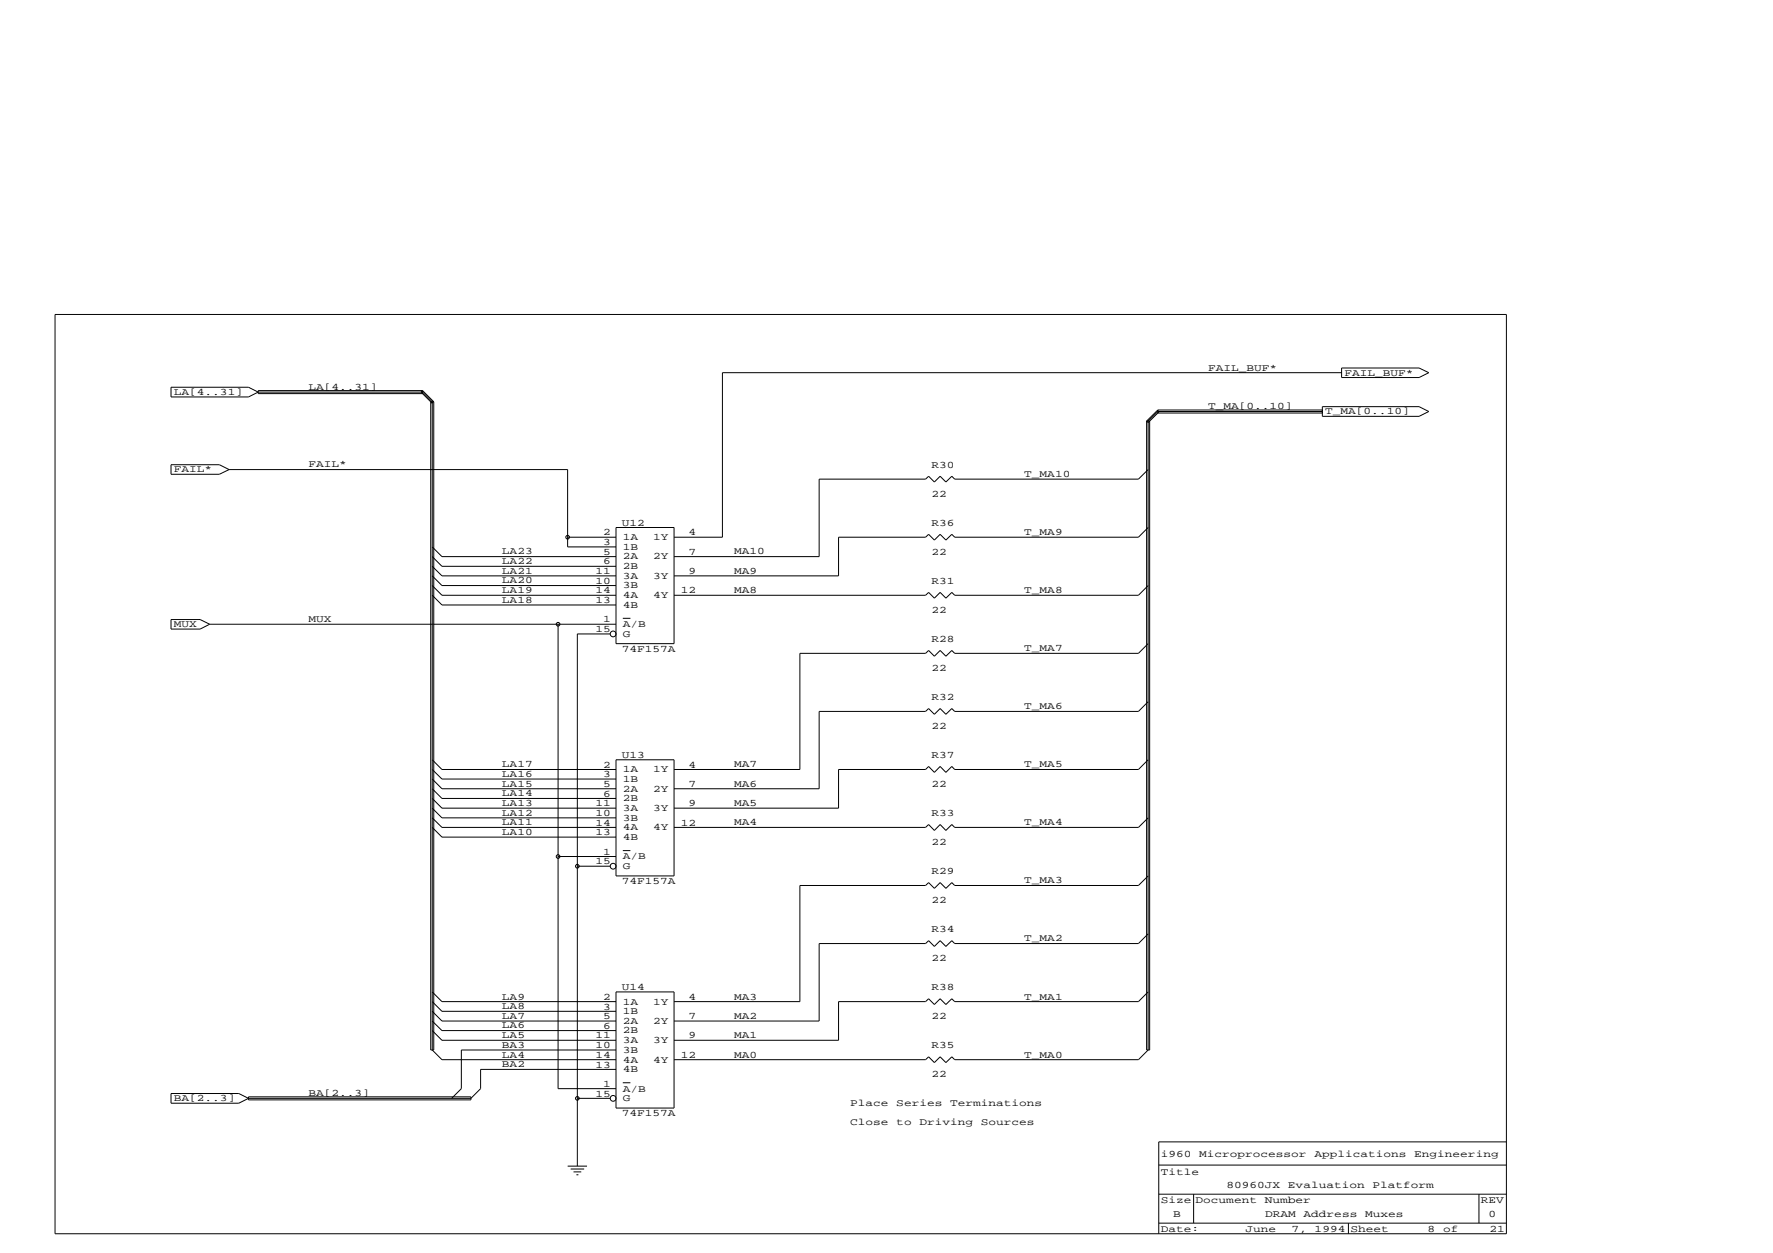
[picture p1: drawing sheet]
<svg xmlns="http://www.w3.org/2000/svg" width="297mm" height="210mm" viewBox="0 0 297 210" stroke-linecap="round" stroke-linejoin="round" font-family="sans-serif">
<g fill="none" stroke="#000" stroke-width=".17">
<path d="M9.2 52.7h243.2v154h-243.2zM28.7 64.9h12.9l1.7 .8-1.7 .8h-12.9zM28.7 77.9h8.1l1.6 .8-1.6 .8h-8.1zM38.4 78.7h56.7v12.9h8.1M43.3 65.7h27.5l1.6 1.6v108.6l1.6 1.6h29.2M43.3 65.4h27.5v.5h-27.5zM70.8 65.4l1.9 1.9M70.8 65.4l-.3 .3 1.9 1.9M72.2 67.3h.5v108.6h-.5zM192.1 70.5h.5v105.4h-.5zM192.4 78.7l-1.7 1.6h-30.8l-.4-.5-1 .9-1-.9-1 .9-.9-.9-.5 .5h-17.9v12.9h-24.3M194 68.7v.5h27.5"/>
<path d="M194 68.7l-1.9 1.8M194 68.7h27.5M194.2 68.9l-1.8 1.9-.3-.3M221.5 68.1h16.2l1.7 .8-1.7 .8h-16.2zM221.5 68.9h-27.5l-1.6 1.6v105.4l-1.7 1.6h-30.8l-.4-.5-1 1-1-1-1 1-.9-1-.5 .5h-42.2M224.8 61.6h12.9l1.7 .8-1.7 .8h-12.9zM224.8 62.4h-103.8v27.6h-8.1M72.4 99.7l1.6 1.6h29.2M72.4 98.1l1.6 1.6h29.2M72.4 96.5l1.6 1.6h29.2M72.4 94.9l1.6 1.6h29.2M72.4 93.2l1.6 1.7h29.2"/>
<path d="M72.4 91.6l1.6 1.6h29.2M95.1 90h8.1M103.2 88.4h9.7v19.4h-9.7zM192.4 88.4l-1.7 1.6h-30.8l-.4-.5-1 1-1-1-1 1-.9-1-.5 .5h-14.6v6.5h-27.6M192.4 98.1l-1.7 1.6h-30.8l-.4-.5-1 1-1-1-1 1-.9-1-.5 .5h-42.2M28.7 103.8h4.8l1.6 .8-1.6 .8h-4.8zM35.1 104.6h68.1M93.5 104.6v77.8h9.7M102.2 106.2h-5.5v89.2M104.3 103.6h1.3M192.4 107.8l-1.7 1.6h-30.8l-.4-.4-1 .9-1-.9-1 .9-.9-.9-.5 .4h-21.1v19.5h-21.1M192.4 117.6l-1.7 1.6h-30.8l-.4-.5-1 1-1-1-1 1-.9-1-.5 .5h-17.9v12.9h-24.3"/>
<path d="M72.4 127.3l1.6 1.6h29.2M72.4 138.6l1.6 1.6h29.2M72.4 137l1.6 1.6h29.2M72.4 135.4l1.6 1.6h29.2M72.4 133.8l1.6 1.6h29.2M72.4 132.1l1.6 1.7h29.2M72.4 130.5l1.6 1.6h29.2M72.4 128.9l1.6 1.6h29.2M103.2 127.3h9.7v19.4h-9.7zM192.4 127.3l-1.7 1.6h-30.8l-.4-.5-1 1-1-1-1 1-.9-1-.5 .5h-14.6v6.5h-27.6M192.4 137l-1.7 1.6h-30.8l-.4-.5-1 1-1-1-1 1-.9-1-.5 .5h-42.2M93.5 143.5h9.7"/>
<path d="M96.7 145.1h5.5M104.3 142.5h1.3M192.4 146.7l-1.7 1.6h-30.8l-.4-.4-1 .9-1-.9-1 .9-.9-.9-.5 .4h-21.1v19.5h-21.1M192.4 156.4l-1.7 1.7h-30.8l-.4-.5-1 .9-1-.9-1 .9-.9-.9-.5 .5h-17.9v12.9h-24.3M72.4 172.6l1.6 1.7h29.2M72.4 171l1.6 1.6h29.2M72.4 169.4l1.6 1.6h29.2M72.4 167.8l1.6 1.6h29.2M72.4 166.2l1.6 1.6h29.2M103.2 166.2h9.7v19.4h-9.7zM103.2 179.1h-22.7v3.3l-1.6 1.6h-37.3M103.2 175.9h-25.9v6.5l-1.6 1.6"/>
<path d="M192.4 166.2l-1.7 1.6h-30.8l-.4-.5-1 1-1-1-1 1-.9-1-.5 .5h-14.6v6.5h-27.6M28.7 183.2h11.3l1.6 .8-1.6 .8h-11.3zM41.6 183.7h37.3v.6h-37.3zM95.1 195.4h3.2M95.6 195.8h2.3M96.1 196.3h1.3M96.6 196.8h.3M96.7 184h5.5M104.3 181.4h1.3M194.1 195.2h58.2M252.3 191.3h-58.2v15.4M194.1 204.9h58.2"/>
<path d="M194.1 200.1h58.2M200 200.1v4.8M225.9 204.9v1.8M247.8 200.1v4.8"/>
<circle cx="95.1" cy="90" r=".3"/>
<circle cx="93.5" cy="104.6" r=".3"/>
<circle cx="102.7" cy="106.2" r=".48"/>
<circle cx="93.5" cy="143.5" r=".3"/>
<circle cx="96.7" cy="145.1" r=".3"/>
<circle cx="102.7" cy="145.1" r=".48"/>
<circle cx="96.7" cy="184" r=".3"/>
<circle cx="102.7" cy="184" r=".48"/>
</g>
<g font-size="1.7">
<text x="51.7" y="65.3">LA[4..31]</text>
<text x="202.4" y="62.1">FAIL_BUF*</text>
<text x="225.2" y="62.9">FAIL_BUF*</text>
<text x="29.1" y="66.2">LA[4..31]</text>
<text x="202.4" y="68.6">T_MA[0..10]</text>
<text x="222" y="69.4">T_MA[0..10]</text>
<text x="29.1" y="79.1">FAIL*</text>
<text x="51.7" y="78.3">FAIL*</text>
<text x="156" y="78.3">R30</text>
<text x="156" y="83.2">22</text>
<text x="171.6" y="79.9">T_MA10</text>
<text x="101.1" y="89.7">2</text>
<text x="104.2" y="88.1">U12</text>
<text x="115.4" y="89.7">4</text>
<text x="156" y="88.1">R36</text>
<text x="171.6" y="89.6">T_MA9</text>
<text x="84.1" y="94.5">LA22</text>
<text x="84.1" y="92.9">LA23</text>
<text x="101.1" y="91.3">3</text>
<text x="101.1" y="92.9">5</text>
<text x="101.1" y="94.6">6</text>
<text x="104.3" y="90.5">1A</text>
<text x="104.3" y="92.1">1B</text>
<text x="104.3" y="93.7">2A</text>
<text x="104.3" y="95.4">2B</text>
<text x="109.4" y="90.5">1Y</text>
<text x="109.4" y="93.7">2Y</text>
<text x="115.4" y="92.9">7</text>
<text x="123" y="92.9">MA10</text>
<text x="156" y="92.9">22</text>
<text x="84.1" y="101">LA18</text>
<text x="84.1" y="99.4">LA19</text>
<text x="84.1" y="97.7">LA20</text>
<text x="84.1" y="96.1">LA21</text>
<text x="99.8" y="96.2">11</text>
<text x="99.8" y="97.8">10</text>
<text x="99.8" y="99.4">14</text>
<text x="99.8" y="101">13</text>
<text x="104.3" y="97">3A</text>
<text x="104.3" y="98.6">3B</text>
<text x="104.3" y="100.2">4A</text>
<text x="104.3" y="101.8">4B</text>
<text x="109.4" y="97">3Y</text>
<text x="109.4" y="100.2">4Y</text>
<text x="114.1" y="99.4">12</text>
<text x="115.4" y="96.2">9</text>
<text x="123" y="99.4">MA8</text>
<text x="123" y="96.1">MA9</text>
<text x="156" y="97.8">R31</text>
<text x="171.6" y="99.4">T_MA8</text>
<text x="29.1" y="105.1">MUX</text>
<text x="51.7" y="104.2">MUX</text>
<text x="99.8" y="105.9">15</text>
<text x="101.1" y="104.3">1</text>
<text x="104.3" y="105.1">A/B</text>
<text x="104.3" y="106.7">G</text>
<text x="156" y="102.6">22</text>
<text x="156" y="107.5">R28</text>
<text x="104.2" y="109.1">74F157A</text>
<text x="156" y="112.4">22</text>
<text x="171.6" y="109.1">T_MA7</text>
<text x="156" y="117.2">R32</text>
<text x="171.6" y="118.8">T_MA6</text>
<text x="156" y="122.1">22</text>
<text x="84.1" y="131.8">LA15</text>
<text x="84.1" y="130.1">LA16</text>
<text x="84.1" y="128.5">LA17</text>
<text x="101.1" y="128.6">2</text>
<text x="101.1" y="130.2">3</text>
<text x="101.1" y="131.8">5</text>
<text x="104.2" y="126.9">U13</text>
<text x="104.3" y="129.4">1A</text>
<text x="104.3" y="131">1B</text>
<text x="109.4" y="129.4">1Y</text>
<text x="115.4" y="128.6">4</text>
<text x="115.4" y="131.8">7</text>
<text x="123" y="131.8">MA6</text>
<text x="123" y="128.5">MA7</text>
<text x="156" y="126.9">R37</text>
<text x="156" y="131.8">22</text>
<text x="171.6" y="128.5">T_MA5</text>
<text x="84.1" y="136.7">LA12</text>
<text x="84.1" y="135">LA13</text>
<text x="84.1" y="133.4">LA14</text>
<text x="99.8" y="135.1">11</text>
<text x="99.8" y="136.7">10</text>
<text x="101.1" y="133.5">6</text>
<text x="104.3" y="132.6">2A</text>
<text x="104.3" y="134.2">2B</text>
<text x="104.3" y="135.9">3A</text>
<text x="104.3" y="137.5">3B</text>
<text x="109.4" y="132.6">2Y</text>
<text x="109.4" y="135.9">3Y</text>
<text x="115.4" y="135.1">9</text>
<text x="123" y="135">MA5</text>
<text x="156" y="136.7">R33</text>
<text x="84.1" y="139.9">LA10</text>
<text x="84.1" y="138.3">LA11</text>
<text x="99.8" y="138.3">14</text>
<text x="99.8" y="139.9">13</text>
<text x="101.1" y="143.2">1</text>
<text x="104.3" y="139.1">4A</text>
<text x="104.3" y="140.7">4B</text>
<text x="104.3" y="144">A/B</text>
<text x="109.4" y="139.1">4Y</text>
<text x="114.1" y="138.3">12</text>
<text x="123" y="138.3">MA4</text>
<text x="156" y="141.6">22</text>
<text x="171.6" y="138.3">T_MA4</text>
<text x="99.8" y="144.8">15</text>
<text x="104.2" y="148">74F157A</text>
<text x="104.3" y="145.6">G</text>
<text x="156" y="146.4">R29</text>
<text x="171.6" y="148">T_MA3</text>
<text x="156" y="151.3">22</text>
<text x="156" y="156.1">R34</text>
<text x="156" y="161">22</text>
<text x="171.6" y="157.7">T_MA2</text>
<text x="84.1" y="167.4">LA9</text>
<text x="101.1" y="167.5">2</text>
<text x="104.2" y="165.9">U14</text>
<text x="115.4" y="167.5">4</text>
<text x="123" y="167.4">MA3</text>
<text x="156" y="165.9">R38</text>
<text x="171.6" y="167.4">T_MA1</text>
<text x="84.1" y="172.3">LA6</text>
<text x="84.1" y="170.7">LA7</text>
<text x="84.1" y="169.1">LA8</text>
<text x="84.1" y="173.9">LA5</text>
<text x="99.8" y="174">11</text>
<text x="101.1" y="169.1">3</text>
<text x="101.1" y="170.7">5</text>
<text x="101.1" y="172.3">6</text>
<text x="104.3" y="168.3">1A</text>
<text x="104.3" y="169.9">1B</text>
<text x="104.3" y="171.5">2A</text>
<text x="104.3" y="173.1">2B</text>
<text x="109.4" y="168.3">1Y</text>
<text x="109.4" y="171.5">2Y</text>
<text x="115.4" y="170.7">7</text>
<text x="115.4" y="174">9</text>
<text x="123" y="173.9">MA1</text>
<text x="123" y="170.7">MA2</text>
<text x="156" y="170.7">22</text>
<text x="84.1" y="178.8">BA2</text>
<text x="84.1" y="175.5">BA3</text>
<text x="84.1" y="177.2">LA4</text>
<text x="99.8" y="175.6">10</text>
<text x="99.8" y="177.2">14</text>
<text x="99.8" y="178.8">13</text>
<text x="104.3" y="174.8">3A</text>
<text x="104.3" y="176.4">3B</text>
<text x="104.3" y="178">4A</text>
<text x="104.3" y="179.6">4B</text>
<text x="109.4" y="174.8">3Y</text>
<text x="109.4" y="178">4Y</text>
<text x="114.1" y="177.2">12</text>
<text x="123" y="177.2">MA0</text>
<text x="156" y="175.6">R35</text>
<text x="171.6" y="177.2">T_MA0</text>
<text x="29.1" y="184.5">BA[2..3]</text>
<text x="51.7" y="183.6">BA[2..3]</text>
<text x="99.8" y="183.7">15</text>
<text x="101.1" y="182.1">1</text>
<text x="104.3" y="182.9">A/B</text>
<text x="104.3" y="184.5">G</text>
<text x="142.4" y="185.3">Place</text>
<text x="150.2" y="185.3">Series</text>
<text x="156" y="180.4">22</text>
<text x="159.2" y="185.3">Terminations</text>
<text x="104.2" y="186.9">74F157A</text>
<text x="142.4" y="188.5">Close</text>
<text x="150.2" y="188.5">to</text>
<text x="154" y="188.5">Driving</text>
<text x="164.3" y="188.5">Sources</text>
<text x="194.5" y="196.8">Title</text>
<text x="194.5" y="193.9">i960</text>
<text x="200.9" y="193.9">Microprocessor</text>
<text x="220.2" y="193.9">Applications</text>
<text x="236.9" y="193.9">Engineering</text>
<text x="194.5" y="201.5">Size Document</text>
<text x="196.6" y="203.9">B</text>
<text x="205.5" y="199.1">80960JX</text>
<text x="211.9" y="201.5">Number</text>
<text x="212" y="203.9">DRAM</text>
<text x="215.8" y="199.1">Evaluation</text>
<text x="218.4" y="203.9">Address</text>
<text x="228.7" y="203.9">Muxes</text>
<text x="229.9" y="199.1">Platform</text>
<text x="248.1" y="201.5">REV</text>
<text x="249.4" y="203.9">0</text>
<text x="194.5" y="206.4">Date:</text>
<text x="208.7" y="206.4">June</text>
<text x="216.4" y="206.4">7,</text>
<text x="220.3" y="206.4">1994 Sheet</text>
<text x="239.2" y="206.4">8</text>
<text x="241.8" y="206.4">of</text>
<text x="249.5" y="206.4">21</text>
</g>
</svg>
